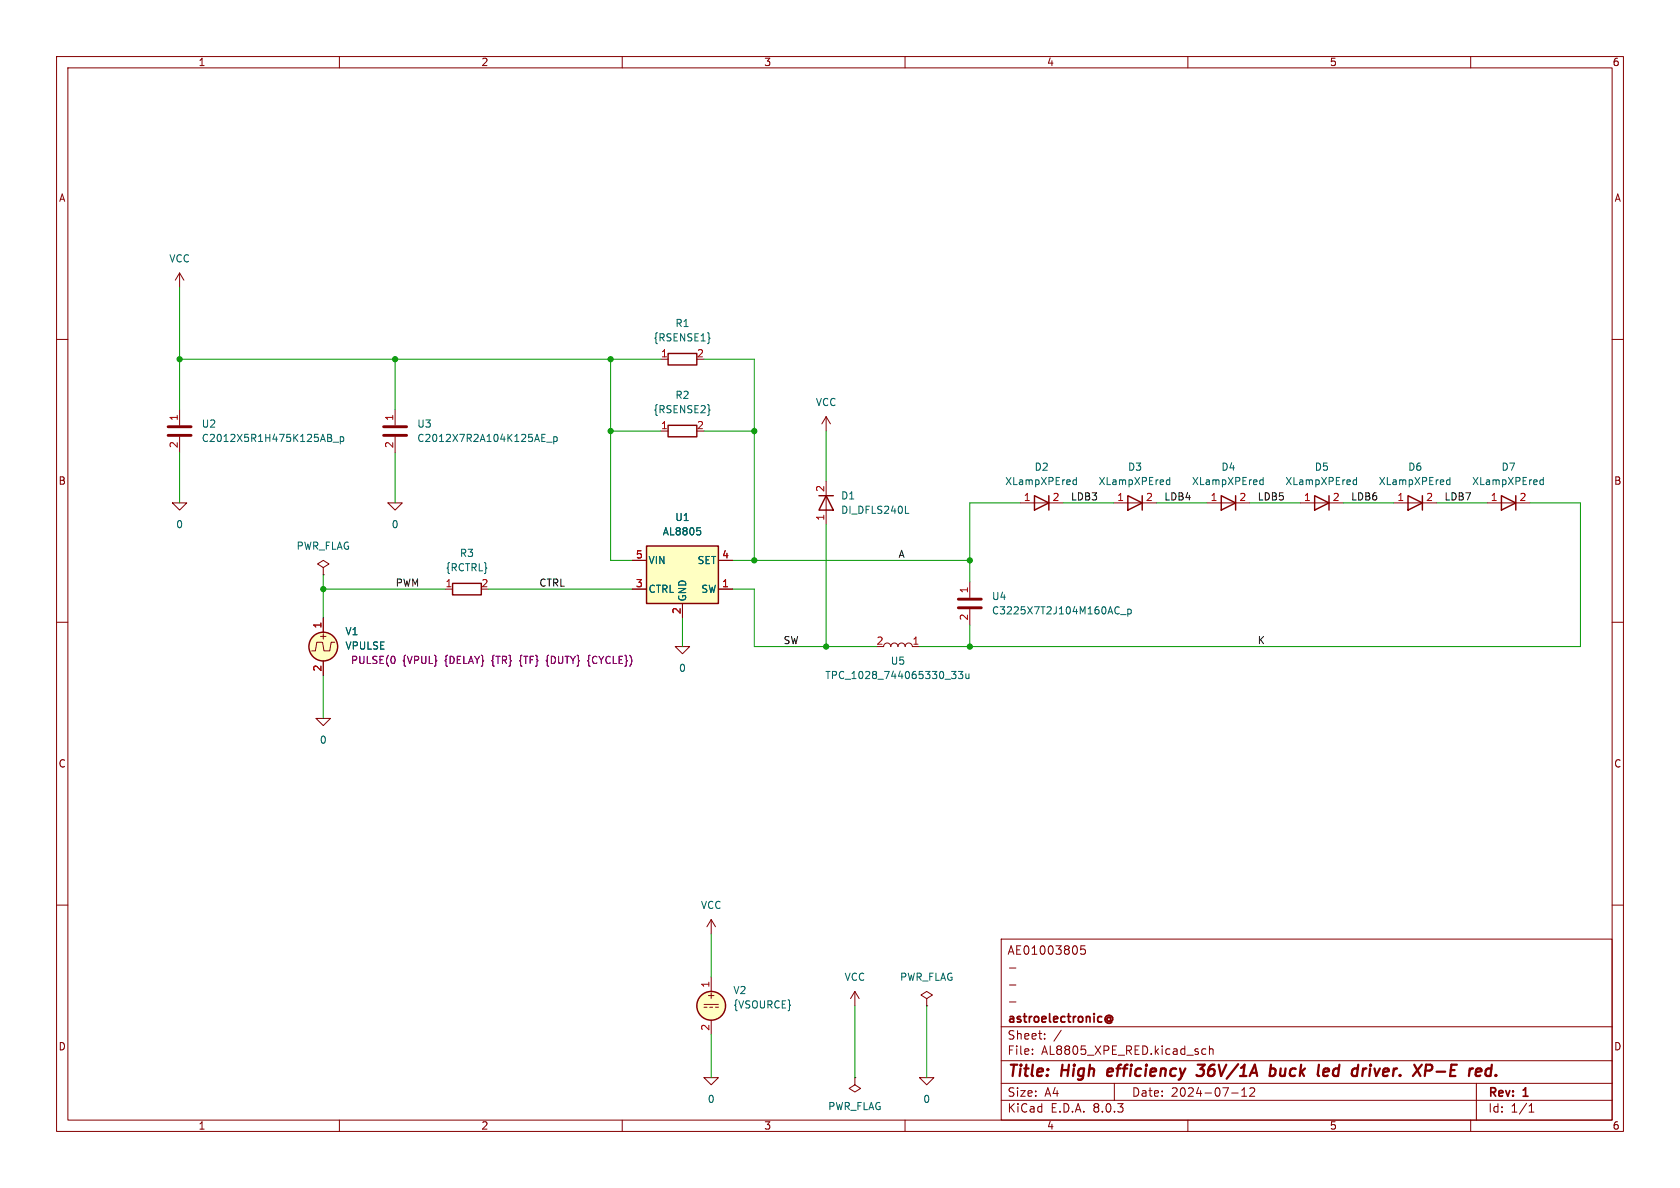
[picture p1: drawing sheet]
<svg xmlns="http://www.w3.org/2000/svg" width="297mm" height="210mm" viewBox="0 0 297 210" stroke-linecap="round" stroke-linejoin="round" font-family="sans-serif">
<g fill="none" stroke="#840000" stroke-width=".18">
<path d="M10 10h277v190h-277zM12 12h273v186h-273zM60 10v2M110 10v2M160 10v2M210 10v2M260 10v2M10 60h2M285 60h2M213.4 88.9h7.6M10 110h2M285 110h2"/>
<path d="M55.9 127h2.5l-1.3 1.3zM10 160h2M285 160h2M124.5 177.5h2.5M124.5 178.1h.5M125.5 178.1h.5M125.7 162.6l-.7 1.2M125.7 162.6v2.5M125.7 172.7v2.6M125.7 162.6l.8 1.2M126.5 178.1h.5M177 166h108v32h-108z"/>
<path d="M178.5 177.1h1.1M178.5 174.1h1.1M178.5 171.1h1.1M191.8 167.2h-.7l-.1 .7 .2-.1h.5l.2 .3-.1 .5-.2 .1-.6-.1M60 198v2M110 198v2M125.7 180.3v2.6M151.1 190.5v1.3l1 .6-1 .6-1-.6 1-.6M151.1 190.5h.1M160 198v2M162.6 190.5h2.5l-1.3 1.3zM177 194.5h108"/>
<path d="M177 191.5h108M177 187.5h108M177 181.5h108M182.5 186.3v.1M182.5 185.5v.1M184.7 183.6v.1M184.7 182.8v.1M187.6 182.1l-1.3 2M197 191.5v3M210 198v2M212.6 186.3h.6M212.6 185.5h.6"/>
<path d="M213.8 185.5l.2-.1 .4 .1 .1 .9M213.8 184.9v1.5M217.7 193.2h1.2M219.5 193.8h.9M219.5 192.7l.5-.4v1.5M221 192.4l.5-.1 .2 .1 .1 .3-.9 1.1h.9M260 198v2M261 191.5v6.5M270.3 196.6h.9M270.3 195.5l.4-.4v1.5"/>
</g>
<g fill="none" stroke="#840000" stroke-width=".4">
<path d="M195.9 189l-.2 .9 .3 .3M196.7 189.4l-.9 .1M211.5 190l.3 .2h.5l.4-.2M211.7 188.2h1.3l-.8 .8 .5 .1M224.6 189l.2-.1 .6 .1 .1 .3-.1 .5a.66 .66 0 0 1-.9 .3M224.7 188.2l-.3 2M234.7 188.9l.2 .1v.4l-.9 .1M234.7 190.1l-.2 .1M241.4 188.9h.2M242.2 188.9l-.1 1.3M242.3 188.2v.2M242.3 188.2l-.1 .1 .1 .1"/>
<path d="M242.3 188.2l.1 .1-.1 .1M252.1 188.2l1 .1a.58 .58 0 0 1-.3 1h-.8M263.6 189a.66 .66 0 0 0-.9 .3l-.1 .5 .1 .3 .2 .1 .6-.1M263.7 188.2l-.2 2M264.5 190l.1 .1-.2 .1M264.5 190l-.1 .1v.1M264.5 190l-.1 .2"/>
</g>
<path d="M195.6 179.7a.61 .61 0 0 1 .9-.1 .61 .61 0 0 1 0 .9l-.2-.1M196.3 180a.36 .36 0 0 0-.5-.1 .36 .36 0 0 0 0 .6 .36 .36 0 0 0 .5-.1M196.3 179.8v.6M195.6 180.7a.69 .69 0 0 0 1 0" fill="none" stroke="#840000" stroke-width=".3"/>
<g fill="none" stroke="#840000" stroke-width=".25">
<path d="M215.9 87.6l2.5 1.3-2.5 1.3zM218.4 87.6v2.6"/>
<circle cx="125.7" cy="177.8" r="2.54"/>
</g>
<path d="M222.8 85.6h.5M222.8 84.9h.5M223.3 84.4v1.3" fill="none" stroke="#006464" stroke-width=".18"/>
<circle cx="125.7" cy="177.8" r="2.54" fill="#ffffc2" stroke="#ffffc2" stroke-width=".18"/>
<path d="M114.3 96.5h12.7v10.2h-12.7z" fill="#ffffc2"/>
<g fill="none" stroke="#840000" stroke-width=".25">
<path d="M118.1 62.5h5.1v2h-5.1zM118.1 75.2h5.1v2h-5.1zM114.3 96.5h12.7v10.2h-12.7zM144.8 87.6h2.5M146 87.6l1.3 2.6h-2.5zM182.9 87.6l2.5 1.3-2.5 1.3zM185.4 87.6v2.6M199.4 87.6l2.5 1.3-2.5 1.3zM201.9 87.6v2.6M232.4 87.6l2.5 1.3-2.5 1.3zM234.9 87.6v2.6M248.9 87.6l2.6 1.3-2.6 1.3z"/>
<path d="M251.5 87.6v2.6M265.4 87.6l2.6 1.3-2.6 1.3zM268 87.6v2.6M80 103.1h5.1v2.1h-5.1z"/>
<circle cx="57.1" cy="114.3" r="2.54"/>
</g>
<g fill="none" stroke="#840000" stroke-width=".18">
<path d="M31.7 48.3l-.7 1.2M31.7 48.3v2.5M31.7 48.3l.8 1.2M31.7 72.4v2.8M31.7 77.2v2.8M69.8 72.4v2.8M69.8 77.2v2.8M116.8 63.5h1.3M116.8 76.2h1.3M146 73.7l-.7 1.2M146 73.7v2.5M146 73.7l.8 1.2"/>
<path d="M30.5 88.9h2.5l-1.3 1.3zM68.6 88.9h2.5l-1.3 1.3zM111.8 99.1h2.5M127 99.1h2.5M146 85.1v7.6M180.3 88.9h7.7M196.8 88.9h7.7M229.9 88.9h7.6M246.4 88.9h7.6M262.9 88.9h7.6M57.1 100.3l1.1-.6-1.1-.6-1 .6 1 .6v1.3M57.1 101.6h.1"/>
<path d="M57.1 109.2v2.6M57.1 116.8v2.6M59.2 113.5h-.7l-.2 1.6h-1l-.3-1.6h-1l-.2 1.6h-.7M78.7 104.1h1.3M111.8 104.1h2.5M119.4 114.3h2.5l-1.3 1.3zM120.6 106.7v2.5M127 104.1h2.5M156.2 114.3a.64 .64 0 0 1 .6-.6 .64 .64 0 0 1 .7 .6 .64 .64 0 0 1 .6-.6 .64 .64 0 0 1 .6 .6 .64 .64 0 0 1 .7-.6 .64 .64 0 0 1 .6 .6 .64 .64 0 0 1 .7-.6 .64 .64 0 0 1 .6 .6h1.3M171.4 102.9v2.8M171.4 107.7v2.8M151.1 175.3l-.7 1.2"/>
<path d="M151.1 175.3v2.5M151.1 175.3l.8 1.2M163.8 176.5l1-.6-1-.6-1 .6 1 .6v1.3M163.8 177.8h.1M124.5 190.5h2.5l-1.3 1.3z"/>
</g>
<g fill="none" stroke="#006464" stroke-width=".18">
<path d="M125.4 59.7l.1 .1h-.1M58.3 76.8l.3 .2-.3 .4 .4 .2-.1 .3-.2 .1M58.9 78.2h1M60.2 77.3l.3-.1 .3 .2-.2 .6h-.4M60.2 77.2v1.3M96.6 78.2h1M97.9 77.2v1.3M97.9 77.3l.4-.1 .2 .2-.1 .6h-.5M125.4 72.4l.1 .1h-.1M123.2 93.3h.6M123.6 93.8l.3 .2v.3l-.3 .3M160.1 90.7h.6"/>
<path d="M189.8 85.6h.5M189.8 84.9h.5M190.3 84.4v1.3M206.3 85.6h.5M206.3 84.9h.5M206.8 84.4v1.3M239.3 85.6h.5M239.3 84.9h.5M239.8 84.4v1.3M255.8 85.6h.5M255.8 84.9h.5M256.3 84.4v1.3"/>
<path d="M272.4 85.6h.4M272.4 84.9h.4M272.8 84.4v1.3M168.2 118.7h.8l-.4 .5 .3 .1 .1 .4-.2 .3h-.4M169.4 118.7h.8l-.4 .5 .3 .1v.5l-.1 .2-.6-.2M170.8 119.1v.8l.3 .1 .2-.2M171.3 119.1v.9M198.1 108.7h1M199.4 107.7v1.3M199.4 107.7h.3l.3 .2-.1 .6h-.5"/>
</g>
<circle cx="57.1" cy="114.3" r="2.54" fill="#ffffc2" stroke="#ffffc2" stroke-width=".18"/>
<path d="M92 116.6l-.1 .2 .1 .2M96.9 115.8l-.1 .2v.6l-.2 .2 .2 .2v.6l.1 .2M104.3 115.8l-.2 .2v.6l-.2 .2 .2 .2v.6l.2 .2" fill="none" stroke="#840084" stroke-width=".18"/>
<path d="M29.7 77h4.1M29.7 75.4h4.1M67.8 77h4.1M67.8 75.4h4.1M169.4 107.4h4.1M169.4 105.9h4.1" fill="none" stroke="#840000" stroke-width=".51"/>
<g fill="none" stroke="#009600" stroke-width=".18">
<path d="M31.7 50.8v21.6M31.7 63.5h85.1M69.8 63.5v8.9M107.9 63.5v35.6h3.9M107.9 76.2h8.9M124.5 63.5h8.8v35.6M124.5 76.2h8.8M146 76.2v8.9M31.7 80v8.9M69.8 80v8.9M129.5 99.1h41.9M146 92.7v21.6"/>
<path d="M180.3 88.9h-8.9v14M188 88.9h8.8M204.5 88.9h8.9M221 88.9h8.9M237.5 88.9h8.9M254 88.9h8.9M270.5 88.9h8.9v25.4h-116.8M57.1 104.1h21.6M57.1 101.6v7.6M57.1 119.4v7.6M86.4 104.1h25.4M120.6 109.2v5.1"/>
<path d="M129.5 104.1h3.8v10.2h21.6M171.4 110.5v3.8M125.7 165.1v7.6M151.1 177.8v12.7M163.8 177.8v12.7M125.7 182.9v7.6"/>
</g>
<g fill="#009600" stroke="#009600" stroke-width=".18">
<circle cx="133.3" cy="76.2" r=".46"/>
<circle cx="107.9" cy="63.5" r=".46"/>
<circle cx="107.9" cy="76.2" r=".46"/>
<circle cx="146" cy="114.3" r=".46"/>
<circle cx="133.3" cy="99.1" r=".46"/>
<circle cx="171.4" cy="114.3" r=".46"/>
<circle cx="69.8" cy="63.5" r=".46"/>
<circle cx="57.1" cy="104.1" r=".46"/>
<circle cx="31.7" cy="63.5" r=".46"/>
<circle cx="171.4" cy="99.1" r=".46"/>
</g>
<g font-size="2.8" fill="#840000">
<text x="178" y="190.9">Title:</text>
<text x="187.7" y="190.9">High</text>
<text x="196.6" y="190.9">efficiency</text>
<text x="213.4" y="190.9">36V/1A</text>
<text x="226.9" y="190.9">buck</text>
<text x="236.2" y="190.9">led</text>
<text x="243.1" y="190.9">driver.</text>
<text x="254.8" y="190.9">XP-E</text>
</g>
<g font-size="2.1" fill="#840000">
<text x="178" y="169">AE01003805</text>
<text x="178" y="184">Sheet:</text>
<text x="178" y="181.2">astroelectronic@</text>
<text x="178" y="186.7">File:</text>
<text x="184.1" y="186.7">AL8805_XPE_RED.kicad_sch</text>
<text x="178" y="196.9">KiCad</text>
<text x="178" y="194.1">Size:</text>
<text x="184.7" y="194.1">A4</text>
<text x="185.7" y="196.9">E.D.A.</text>
<text x="193.3" y="196.9">8.0.3</text>
<text x="200" y="194.1">Date:</text>
<text x="207" y="194.1">2024-07-12</text>
<text x="263" y="194.3">Rev:</text>
<text x="263" y="196.9">Id:</text>
<text x="267.1" y="196.9">1/1</text>
<text x="269.4" y="194.3">1</text>
</g>
<g font-size="1.8" fill="#840000">
<text x="35" y="11.9">1</text>
<text x="85" y="11.9">2</text>
<text x="135" y="11.9">3</text>
<text x="185" y="11.9">4</text>
<text x="235" y="11.9">5</text>
<text x="285" y="11.9">6</text>
<text x="10.3" y="35.9">A</text>
<text x="285.3" y="35.9">A</text>
<text x="10.3" y="85.9">B</text>
<text x="285.3" y="85.9">B</text>
<text x="56.3" y="113.3">+</text>
<text x="10.3" y="135.9">C</text>
<text x="285.3" y="135.9">C</text>
<text x="124.8" y="176.8">+</text>
<text x="10.3" y="185.9">D</text>
<text x="285.3" y="185.9">D</text>
<text x="35" y="199.9">1</text>
<text x="85" y="199.9">2</text>
<text x="135" y="199.9">3</text>
<text x="185" y="199.9">4</text>
<text x="235" y="199.9">5</text>
<text x="285" y="199.9">6</text>
</g>
<g font-size="1.8" fill="#006464">
<text x="29.8" y="46.6">VCC</text>
<text x="119.3" y="58">R1</text>
<text x="115.4" y="60.6">{RSENSE1}</text>
<text x="119.3" y="70.7">R2</text>
<text x="144.1" y="72">VCC</text>
<text x="35.6" y="75.8">U2</text>
<text x="73.7" y="75.8">U3</text>
<text x="115.4" y="73.3">{RSENSE2}</text>
<text x="35.6" y="78.3">C2012X5R1H475K125AB_p</text>
<text x="73.7" y="78.3">C2012X7R2A104K125AE_p</text>
<text x="182.8" y="83.4">D2</text>
<text x="199.3" y="83.4">D3</text>
<text x="215.8" y="83.4">D4</text>
<text x="232.3" y="83.4">D5</text>
<text x="248.8" y="83.4">D6</text>
<text x="265.4" y="83.4">D7</text>
<text x="148.6" y="88.5">D1</text>
<text x="177.6" y="86">XLampXPEred</text>
<text x="194.1" y="86">XLampXPEred</text>
<text x="210.6" y="86">XLampXPEred</text>
<text x="227.1" y="86">XLampXPEred</text>
<text x="243.6" y="86">XLampXPEred</text>
<text x="260.2" y="86">XLampXPEred</text>
<text x="31" y="93.6">0</text>
<text x="69.1" y="93.6">0</text>
<text x="117.1" y="94.8">AL8805</text>
<text x="119.3" y="92.3">U1</text>
<text x="148.6" y="91">DI_DFLS240L</text>
<text x="52.3" y="97.4">PWR_FLAG</text>
<text x="78.7" y="101.2">{RCTRL}</text>
<text x="81.2" y="98.7">R3</text>
<text x="114.6" y="99.9">VIN</text>
<text x="123.2" y="99.9">SET</text>
<text x="114.6" y="105">CTRL</text>
<text x="121.5" y="106.4" transform="rotate(-90 121.5 106.4)">GND</text>
<text x="123.9" y="105">SW</text>
<text x="175.3" y="106.3">U4</text>
<text x="61" y="112.5">V1</text>
<text x="175.3" y="108.8">C3225X7T2J104M160AC_p</text>
<text x="61" y="115">VPULSE</text>
<text x="119.9" y="119">0</text>
<text x="157.4" y="117.7">U5</text>
<text x="145.8" y="120.2">TPC_1028_744065330_33u</text>
<text x="56.4" y="131.7">0</text>
<text x="123.8" y="160.9">VCC</text>
<text x="149.2" y="173.6">VCC</text>
<text x="159" y="173.6">PWR_FLAG</text>
<text x="129.5" y="175.9">V2</text>
<text x="129.5" y="178.5">{VSOURCE}</text>
<text x="125" y="195.2">0</text>
<text x="146.3" y="196.4">PWR_FLAG</text>
<text x="163.1" y="195.2">0</text>
</g>
<g font-size="1.8" fill="#a90000">
<text x="116.8" y="63.2">1</text>
<text x="123.1" y="63.2">2</text>
<text x="31.5" y="74.5" transform="rotate(-90 31.5 74.5)">1</text>
<text x="69.6" y="74.5" transform="rotate(-90 69.6 74.5)">1</text>
<text x="116.8" y="75.9">1</text>
<text x="123.1" y="75.9">2</text>
<text x="31.5" y="79.3" transform="rotate(-90 31.5 79.3)">2</text>
<text x="69.6" y="79.3" transform="rotate(-90 69.6 79.3)">2</text>
<text x="145.8" y="87.1" transform="rotate(-90 145.8 87.1)">2</text>
<text x="180.9" y="88.6">1</text>
<text x="186" y="88.6">2</text>
<text x="197.4" y="88.6">1</text>
<text x="202.5" y="88.6">2</text>
<text x="213.9" y="88.6">1</text>
<text x="219" y="88.6">2</text>
<text x="230.4" y="88.6">1</text>
<text x="235.5" y="88.6">2</text>
<text x="246.9" y="88.6">1</text>
<text x="252" y="88.6">2</text>
<text x="263.5" y="88.6">1</text>
<text x="268.5" y="88.6">2</text>
<text x="145.8" y="92.1" transform="rotate(-90 145.8 92.1)">1</text>
<text x="112.3" y="98.8">5</text>
<text x="127.6" y="98.8">4</text>
<text x="78.7" y="103.9">1</text>
<text x="85" y="103.9">2</text>
<text x="112.3" y="103.9">3</text>
<text x="127.6" y="103.9">1</text>
<text x="171.2" y="105" transform="rotate(-90 171.2 105)">1</text>
<text x="56.9" y="111.2" transform="rotate(-90 56.9 111.2)">1</text>
<text x="120.4" y="108.7" transform="rotate(-90 120.4 108.7)">2</text>
<text x="171.2" y="109.8" transform="rotate(-90 171.2 109.8)">2</text>
<text x="56.9" y="118.8" transform="rotate(-90 56.9 118.8)">2</text>
<text x="154.9" y="114">2</text>
<text x="161.2" y="114">1</text>
<text x="125.5" y="174.7" transform="rotate(-90 125.5 174.7)">1</text>
<text x="125.5" y="182.3" transform="rotate(-90 125.5 182.3)">2</text>
</g>
<g font-size="1.8" fill="#0f0f0f">
<text x="189.2" y="88.6">LDB3</text>
<text x="205.7" y="88.6">LDB4</text>
<text x="222.2" y="88.6">LDB5</text>
<text x="238.8" y="88.6">LDB6</text>
<text x="255.3" y="88.6">LDB7</text>
<text x="158.7" y="98.7">A</text>
<text x="69.8" y="103.8">PWM</text>
<text x="95.2" y="103.8">CTRL</text>
<text x="138.4" y="114">SW</text>
<text x="222.2" y="114">K</text>
</g>
<g font-size="1.8" fill="#840084">
<text x="62.1" y="117.6">PULSE(0</text>
<text x="71.4" y="117.6">{VPUL}</text>
<text x="78.9" y="117.6">{DELAY}</text>
<text x="87.4" y="117.6">{TR}</text>
<text x="92.5" y="117.6">{TF}</text>
<text x="97.4" y="117.6">{DUTY}</text>
<text x="105" y="117.6">{CYCLE})</text>
</g>
</svg>
